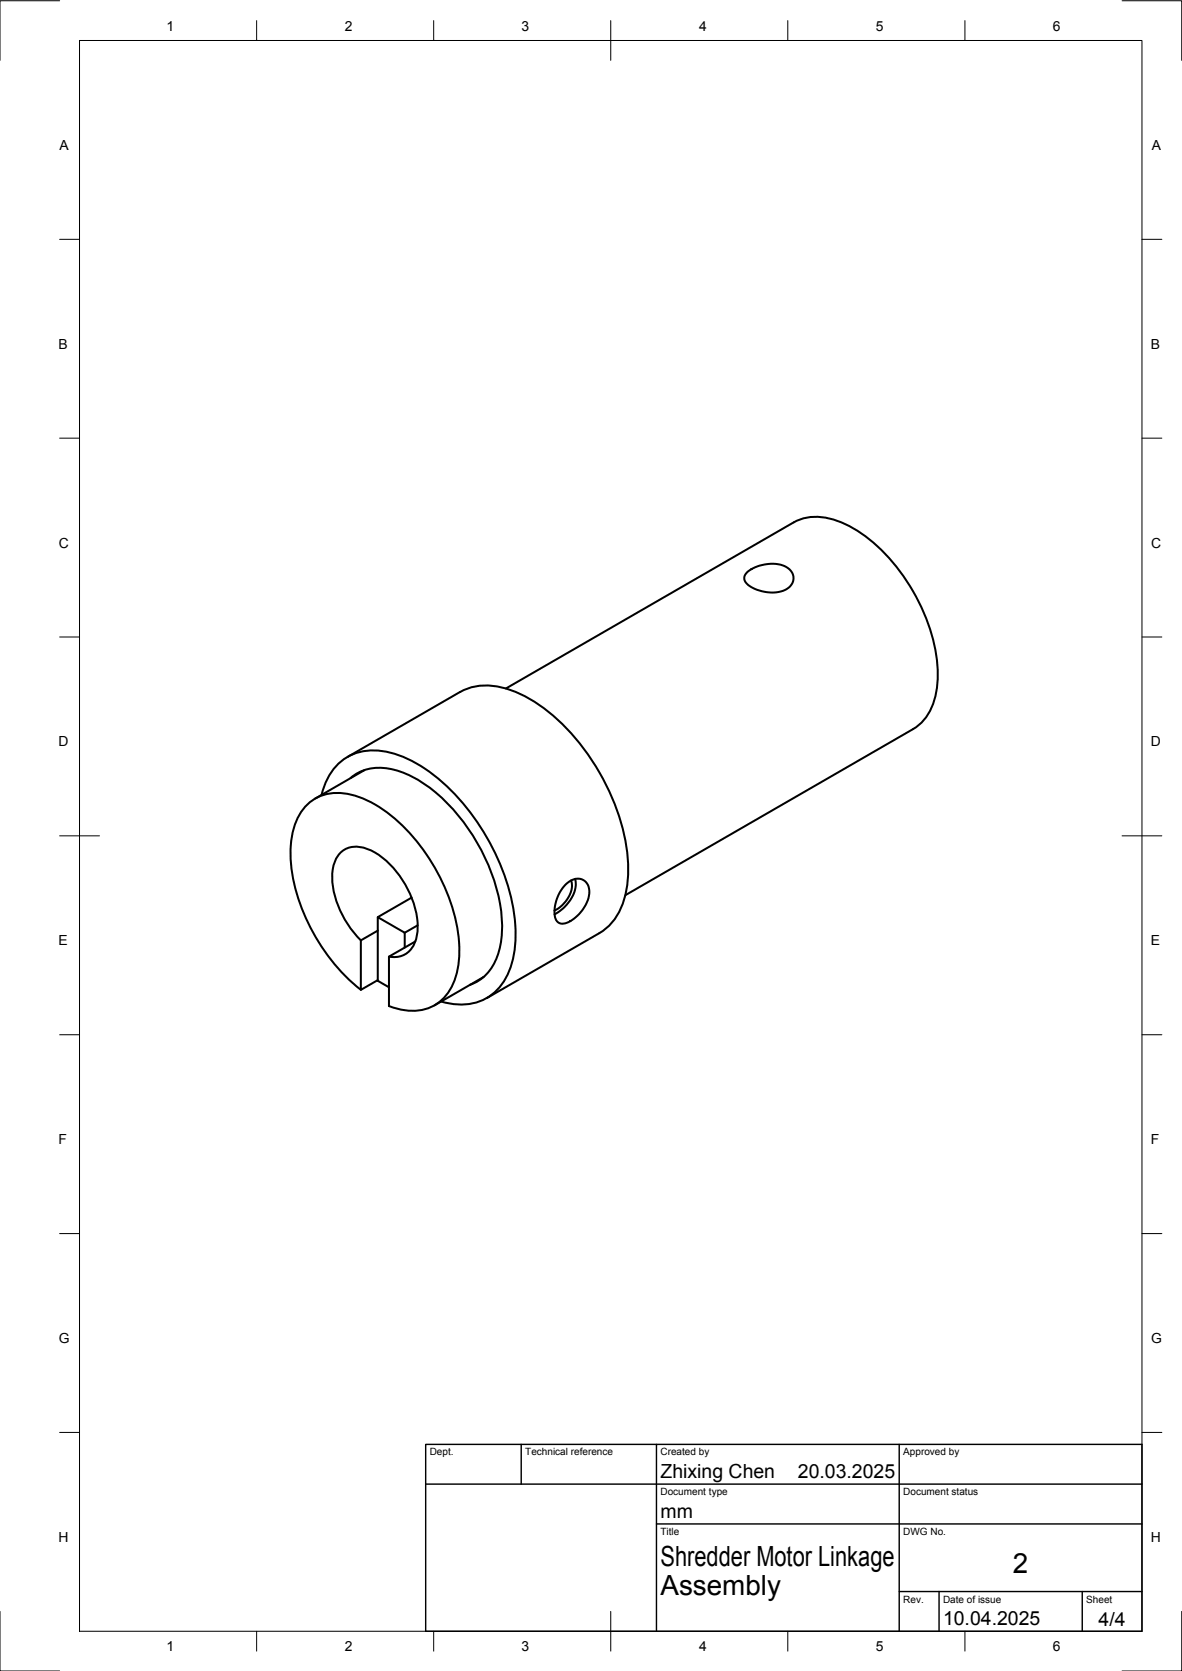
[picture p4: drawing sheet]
<svg xmlns="http://www.w3.org/2000/svg" width="297mm" height="420mm" viewBox="0 0 297 420" stroke-linecap="round" stroke-linejoin="round" font-family="sans-serif">
<!-- layer: Visible -->
<g fill="none" stroke="#000" stroke-width=".51">
<path d="M199.4 131.4l-72.3 41.7M199.4 131.4a13.3 13.3 0 0 1 11.8-.1 40.1 40.1 0 0 1 18.3 17.4 40.1 40.1 0 0 1 5.9 24.5 13.3 13.3 0 0 1-5.9 10.1l-72.4 41.8M187.7 143.9a9.8 9.8 0 0 1 9.9-1.3 3.1 3.1 0 0 1 1.8 3 3.1 3.1 0 0 1-2.2 2.8 9.7 9.7 0 0 1-9.7-1.8 1.82 1.82 0 0 1 .2-2.7zM115.6 174l-28.3 16.3M115.6 174a15.2 15.2 0 0 1 13-.4 42.5 42.5 0 0 1 19.1 16 53.5 53.5 0 0 1 10.2 27.9 21.6 21.6 0 0 1-3.7 14l-2.3 2.2-1.3 .9M80.8 199.9a13.8 13.8 0 0 1 8.9-10.6 18.1 18.1 0 0 1 13.4 1.8 49.3 49.3 0 0 1 19.8 20.4 48.6 48.6 0 0 1 6.6 25.4 17.4 17.4 0 0 1-6.3 13.5 14.1 14.1 0 0 1-12.4 1.4M88.1 195.6a12.2 12.2 0 0 1 12.5-1.6 37.3 37.3 0 0 1 17.3 14.8 45.7 45.7 0 0 1 8.3 23.9 16.4 16.4 0 0 1-4.9 13.1l-2 1.4-1.2 .4M91.6 193.7l-12.4 7.1M90.7 236.5a23.8 23.8 0 0 1-7.2-16.7 6.5 6.5 0 0 1 5.2-6.9 11.8 11.8 0 0 1 8.8 3.9 23.9 23.9 0 0 1 7.5 16.8 6.6 6.6 0 0 1-5.1 7l-2.1-.1M94.9 234l-4.2 2.5v12.4l4.2-2.5M101.7 238.3v-3.8l-6.8-3.9v16l2.8 1.6M103.4 225.7l-8.5 4.9"/>
<path d="M104.4 236.7l-6.7 3.8 .1 12.5a12.5 12.5 0 0 0 13.2-1.5 16.3 16.3 0 0 0 4.4-12.4 46.7 46.7 0 0 0-11.9-29 30.4 30.4 0 0 0-16.3-10.5 11 11 0 0 0-13 7.5 30.2 30.2 0 0 0 .8 19 49.2 49.2 0 0 0 15.7 22.8M105 232.7l-3.3 1.8M142.1 222.5a3.5 3.5 0 0 1 5.1-.7 5.1 5.1 0 0 1-.3 6.1 8.4 8.4 0 0 1-5.5 4.4 2.15 2.15 0 0 1-2-2.5 10.2 10.2 0 0 1 2.7-7.3zM143.5 221.4a6.4 6.4 0 0 1-2.8 6.7l-1.4 .8M144.5 221a8 8 0 0 1-3.4 7.7l-1.7 1.2M150.6 234.6l-28.3 16.4M121.6 245.6l-12.4 7.2"/>
</g>
<!-- layer: BORDER -->
<g fill="none" stroke="#000" stroke-width=".25">
<path d="M15 .2h-15v15M20 10.2h267v400h-267zM64.5 5.2v5M109 5.2v5M153.5 5.2v10M198 5.2v5M242.5 5.2v5M282 .2h15v15M15 60.2h5M287 60.2h5M15 110.2h5M287 110.2h5"/>
<path d="M15 160.2h5M287 160.2h5M15 210.2h10M282 210.2h10M15 260.2h5M287 260.2h5M15 310.2h5M287 310.2h5M15 360.2h5M287 360.2h5M0 405.2v15h15M64.5 410.2v5"/>
<path d="M109 410.2v5M153.5 405.2v10M198 410.2v5M242.5 410.2v5M297 405.2v15h-15"/>
</g>
<!-- layer: TITLEBLOCK -->
<path d="M107 363.2h180v47h-180zM107 373.2h180M131 363.2v10M165 363.2v47M226 363.2v47M165 383.2h122M226 400.2h61M236 400.2v10M272 400.2v10" fill="none" stroke="#000" stroke-width=".36"/>
<g font-size="7">
<text x="166" y="393.7">Shredder Motor Linkage</text>
<text x="254.5" y="395.4">2</text>
<text x="166" y="401.2">Assembly</text>
</g>
<g font-size="4.9">
<text x="166" y="371.7">Zhixing Chen</text>
<text x="200.5" y="371.7">20.03.2025</text>
<text x="166" y="381.7">mm</text>
<text x="237" y="408.7">10.04.2025</text>
<text x="276.1" y="408.8">4/4</text>
</g>
<g font-size="3.5">
<text x="41.9" y="7.7">1</text>
<text x="86.6" y="7.7">2</text>
<text x="131.1" y="7.7">3</text>
<text x="175.7" y="7.7">4</text>
<text x="220.1" y="7.7">5</text>
<text x="264.6" y="7.7">6</text>
<text x="15" y="37.7">A</text>
<text x="289.5" y="37.7">A</text>
<text x="14.7" y="87.7">B</text>
<text x="289.2" y="87.7">B</text>
<text x="14.8" y="137.7">C</text>
<text x="289.3" y="137.7">C</text>
<text x="14.7" y="187.7">D</text>
<text x="289.2" y="187.7">D</text>
<text x="14.7" y="237.7">E</text>
<text x="289.2" y="237.7">E</text>
<text x="14.7" y="287.7">F</text>
<text x="289.2" y="287.7">F</text>
<text x="14.8" y="337.7">G</text>
<text x="289.3" y="337.7">G</text>
<text x="14.7" y="387.7">H</text>
<text x="289.2" y="387.7">H</text>
<text x="41.9" y="415.2">1</text>
<text x="86.6" y="415.2">2</text>
<text x="131.1" y="415.2">3</text>
<text x="175.7" y="415.2">4</text>
<text x="220.1" y="415.2">5</text>
<text x="264.6" y="415.2">6</text>
</g>
<g font-size="2.5">
<text x="108" y="366">Dept.</text>
<text x="132" y="366">Technical reference</text>
<text x="166" y="366">Created by</text>
<text x="227" y="366">Approved by</text>
<text x="166" y="376">Document type</text>
<text x="227" y="376">Document status</text>
<text x="166" y="386">Title</text>
<text x="227" y="386">DWG No.</text>
<text x="227" y="403">Rev.</text>
<text x="237" y="403">Date of issue</text>
<text x="273" y="403">Sheet</text>
</g>
</svg>
